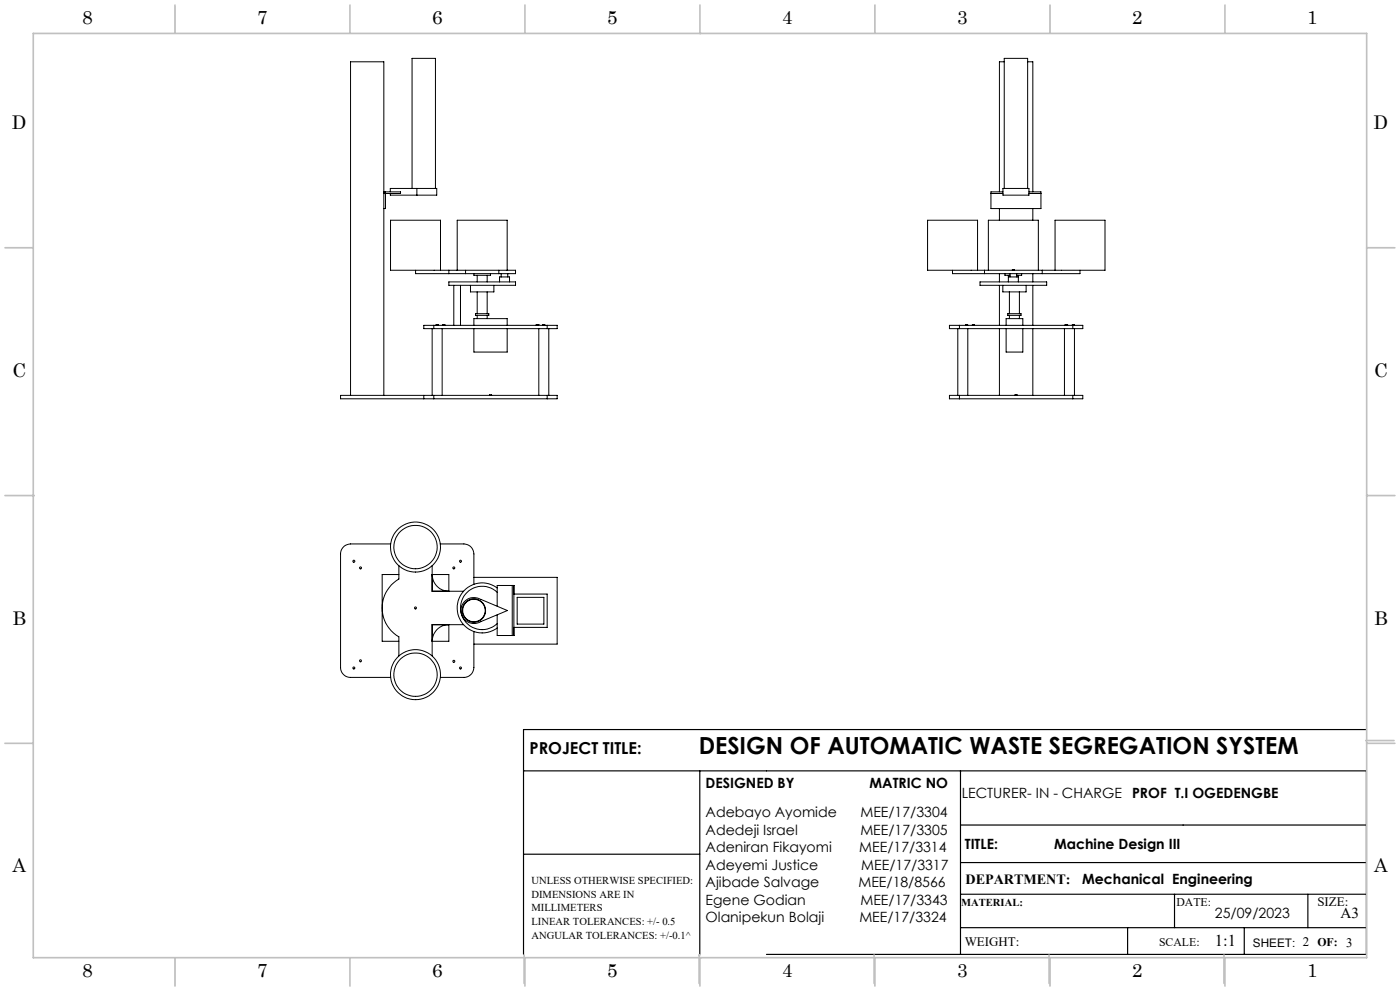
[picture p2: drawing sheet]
<svg xmlns="http://www.w3.org/2000/svg" width="420mm" height="297mm" viewBox="0 0 420 297" stroke-linecap="round" stroke-linejoin="round" font-family="sans-serif">
<g fill="none" stroke="#000" stroke-width=".35">
<path d="M409.9 218.6h-252.8v67.4M157.1 231h252.8v55h-180M209.9 231v55M288.1 231v55M157.1 256h52.8M288.1 247.3h121.8M288.1 258.5h121.8M288.1 278h121.8M288.1 268h121.8M338.3 278v8M352.4 268v10M373.3 278v8"/>
<path d="M392.4 268v10"/>
</g>
<g fill="none" stroke="#c0c0c0" stroke-width=".5">
<path d="M10 10h400v277h-400zM52.5 1.5v8.5M105 1.5v8.5M157.5 1.5v8.5M210 10h.1M210 1.5v8.5M262.5 1.5v8.5M315 1.5v8.5M367.5 1.5v8.5M1.5 74.3h8.5M410 74.3h8.5M1.5 148.5h8.5"/>
<path d="M10 148.5h.1M410 148.5h.1M410 148.5h8.5M1.5 222.8h8.5M409.7 221.9h8.5M410 222.8h8.5M52.5 287v8.5M105 287v8.5M157.2 286.2v8.5M157.5 287v8.5M209.7 286.2h.1M209.7 286.2v8.5"/>
<path d="M210 287h.1M210 287v8.5M262.2 286.2v8.5M262.5 287v8.5M314.7 286.2v8.5M315 287v8.5M367.2 286.2v8.5M367.5 287v8.5"/>
</g>
<g fill="none" stroke="#000" stroke-width=".3">
<path d="M301.3 18.5h-1.5v39M308.3 18.5h1.5v39M115.1 57.5h5.1v.5h-5.1M115.6 57.5v5h-.5M117.1 58v.5h8M123.6 56.5v-39h7v39M125.1 56.5h5.9v2h-5.9M125.1 56.5v2M125.1 56.5h-8v1M297.3 58h3.6M300.9 56.5h7.8v2h-7.8zM300.9 57.5h-3.6v5h15v-5h-3.6"/>
<path d="M301.3 56.5v-39h7v39M308.7 58h3.6M299.8 62.5v3.5M309.8 62.5v3.5M124.7 81v1h10M129.6 98.5v20M130.1 97.5h-3v1h3M130.1 97.5v1M130.1 97.5h34M130.1 98.5h34M130.8 97.5v-.2h.6v.2M132.2 81v-15h-15v15h17.5"/>
<path d="M132.6 98.5v20M132.9 97.5v-.2h.6v.2M134.7 81h2.5M134.7 82h5M134.7 84.5h20v1h-20zM134.7 81v1M136.1 85.5v12M137.2 81v-15h15v15M137.2 81h15M138.1 85.5v12M139.7 81v1M139.7 82h9.9"/>
<path d="M141.1 85.5v2h7.1v-2M142.2 82v.5h4.9v-.5M142.2 97.5v-2h10v2M142.2 98.5v7h10v-7M142.7 94h3.9v.5h-3.9zM143.2 82.5v2M143.2 87.5v6.5M143.2 94.5v1M146.2 82.5v2M146.2 87.5v6.5M146.2 94.5v1M149.6 81v1"/>
<path d="M149.9 84.5v-1.5h3v1.5M150.4 82v1M152.2 81h2.5v1h-5.1M152.3 82v1M161.5 97.3h.1M161.5 97.3h-.6v.2M161.5 97.3v.2M161.6 98.5v20M162.8 97.5v-.2h.6v.2M164.1 97.5h3v1h-3M164.1 97.5v1M164.6 98.5v20"/>
<path d="M285.8 81v1h9.5M287.3 98.5v20M287.8 97.5h-3v1h3M287.8 97.5h34M287.8 98.5h34M287.8 97.5v1M289.7 97.5v-.2h.6v.2M290.3 98.5v20M291.7 97.5v-.2h.6v.2M293.3 81v-15h-15v15h17M294 84.5h20v1h-20zM295.3 82h17.4"/>
<path d="M295.3 81h17.4M295.3 81v1M296.5 81v-15h15v15M299.8 82v2.5M299.8 85.5v12M299.8 98.5v20M300.8 85.5v2h7v-2M301.5 82v.5h1.5M301.8 98.5v7h5v-7M301.8 97.5v-2h5v2M302.3 94h4v.5h-4zM302.5 83h3"/>
<path d="M302.5 82.5v2M302.8 87.5v6.5M302.8 94.5v1M303 82v1M303.7 81v-.2h.6v.2M305 82v1M305.5 82.5v2M305.8 87.5v6.5M305.8 94.5v1M306.5 82v.5h-1.5M309.8 82v2.5M309.8 85.5v12"/>
<path d="M309.8 98.5v20M312.7 81h18.8v-15h-15v15M312.7 81v1M319.3 98.5v20M320.1 97.3l.2 .2M320.1 97.3h-.6v.2M320.1 97.3v.2M321.7 97.5v-.2h.6v.2M321.8 97.5h3v1h-3M321.8 97.5v1M322.3 98.5v20M324 81v1h-11.3"/>
<path d="M105.2 118.5v-100h9.9v100M127.1 119.5h3M127.1 118.5h3M127.1 118.5h-24.9v1h24.9M127.1 118.5v1M130.1 118.5v1M130.1 119.5h34M130.1 118.5h34M146.9 118.5v-.2h.6v.2M164.1 118.5h3v1h-3M164.1 118.5v1M287.8 118.5h-3v1h3"/>
<path d="M287.8 119.5h34M287.8 118.5h34M287.8 118.5v1M304.5 118.5v-.2h.6v.2M321.8 118.5h3v1h-3M321.8 118.5v1M117.2 163h-12a2.99 2.99 0 0 0-3 3v34a2.99 2.99 0 0 0 3 3h12M119.7 169.5v4a10 10 0 0 0 0 17.3v5.8M119.7 172.2h-5v20h5M129.6 172.2h5.1v5a5 5 0 0 1-5.1-5zM129.6 169.5v7.7h9.5M132.1 163h7.1a3 3 0 0 1 3 3v9.1"/>
<path d="M142.2 173h24.9v20h-24.9M149.2 176.2a7.5 7.5 0 0 0-10.1 1 7.5 7.5 0 0 0 0 10.1 7.5 7.5 0 0 0 10.1 .9M149.2 177.5a6.5 6.5 0 0 0-9.2 .1 6.5 6.5 0 0 0 0 9.2 6.5 6.5 0 0 0 9.2 .1M153.7 175.5v15M154.2 178h9.9v10h-9.9M155.2 179h8v8h-8zM130.9 188.9l1.7-1.3 2.1-.4v5h-5.1l.5-2.1zM139.1 187.2h-9.5v9.4M139.2 180.4a3.9 3.9 0 0 1 5.1-.7l7.9 3.3-7.9 3.3a3.9 3.9 0 0 1-5.1-.8 3.9 3.9 0 0 1 0-5.1zM142.2 189.3v10.7a2.99 2.99 0 0 1-3 3h-7.1M149.2 181.7v-6.2h5v15h-5v-6.2"/>
<circle cx="106.2" cy="168.2" r=".29"/>
<circle cx="108.2" cy="170.2" r=".3"/>
<circle cx="124.6" cy="163.9" r="7.5"/>
<circle cx="124.7" cy="164" r="6.5"/>
<circle cx="136.1" cy="170.2" r=".3"/>
<circle cx="138.2" cy="168.2" r=".29"/>
<circle cx="108.1" cy="198" r=".28"/>
<circle cx="124.6" cy="182.2" r=".29"/>
<circle cx="136.1" cy="198.2" r=".31"/>
<circle cx="142.2" cy="183" r="3.5"/>
<circle cx="142.2" cy="183" r="3.4"/>
<circle cx="106.2" cy="200.2" r=".29"/>
<circle cx="124.6" cy="202.2" r="7.5"/>
<circle cx="124.7" cy="202.2" r="6.5"/>
<circle cx="138.2" cy="200.2" r=".29"/>
</g>
<text font-size="7.1" x="209.6" y="226.1">DESIGN OF AUTOMATIC WASTE SEGREGATION SYSTEM</text>
<g font-size="5.6">
<text x="24.7" y="7.3">8</text>
<text x="77.2" y="7.3">7</text>
<text x="129.7" y="7.3">6</text>
<text x="182.2" y="7.3">5</text>
<text x="234.7" y="7.3">4</text>
<text x="287.2" y="7.3">3</text>
<text x="339.7" y="7.3">2</text>
<text x="392.2" y="7.3">1</text>
<text x="3.6" y="38.7">D</text>
<text x="412.1" y="38.7">D</text>
<text x="3.7" y="112.9">C</text>
<text x="412.2" y="112.9">C</text>
<text x="3.7" y="187.2">B</text>
<text x="412.2" y="187.2">B</text>
<text x="3.7" y="261.4">A</text>
<text x="412.2" y="261.4">A</text>
<text x="24.7" y="292.8">8</text>
<text x="77.2" y="292.8">7</text>
<text x="129.7" y="292.8">6</text>
<text x="182.2" y="292.8">5</text>
<text x="234.7" y="292.8">4</text>
<text x="287.2" y="292.8">3</text>
<text x="339.7" y="292.8">2</text>
<text x="392.2" y="292.8">1</text>
</g>
<g font-size="4.9">
<text x="158.8" y="226.1">PROJECT TITLE:</text>
<text x="364.5" y="283.6">1:1</text>
</g>
<text font-size="4.6" x="402.1" y="275.1">A3</text>
<g font-size="4.2">
<text x="211.7" y="236.1">DESIGNED BY</text>
<text x="260.9" y="236.1">MATRIC NO</text>
<text x="288.5" y="239.1">LECTURER- IN - CHARGE</text>
<text x="339.6" y="239.1">PROF T.I OGEDENGBE</text>
<text x="211.7" y="244.9">Adebayo Ayomide</text>
<text x="258.1" y="244.9">MEE/17/3304</text>
<text x="211.7" y="250.2">Adedeji Israel</text>
<text x="258.1" y="250.2">MEE/17/3305</text>
<text x="211.7" y="255.4">Adeniran Fikayomi</text>
<text x="257.8" y="255.4">MEE/17/3314</text>
<text x="289.4" y="254.3">TITLE:</text>
<text x="316.2" y="254.3">Machine Design III</text>
<text x="211.7" y="260.6">Adeyemi Justice</text>
<text x="258.4" y="260.6">MEE/17/3317</text>
<text x="211.7" y="265.9">Ajibade Salvage</text>
<text x="257.5" y="265.9">MEE/18/8566</text>
<text x="289.7" y="264.9">DEPARTMENT:</text>
<text x="324.6" y="265">Mechanical Engineering</text>
<text x="211.7" y="271.1">Egene Godian</text>
<text x="258.1" y="271.1">MEE/17/3343</text>
<text x="364.5" y="275.2">25/09/2023</text>
<text x="211.7" y="276.3">Olanipekun Bolaji</text>
<text x="257.8" y="276.3">MEE/17/3324</text>
</g>
<g font-size="3.9">
<text x="395.2" y="271.4">SIZE:</text>
<text x="289.4" y="283.6">WEIGHT:</text>
</g>
<g font-size="3.5">
<text x="352.9" y="271.4">DATE:</text>
<text x="347.7" y="283.6">SCALE:</text>
<text x="375.9" y="283.7">SHEET: 2</text>
<text x="395.2" y="283.6">OF: 3</text>
</g>
<g font-size="3.2">
<text x="159.4" y="264.8">UNLESS OTHERWISE SPECIFIED:</text>
<text x="159.4" y="269">DIMENSIONS ARE IN</text>
<text x="159.4" y="273.2">MILLIMETERS</text>
<text x="288.4" y="271.4">MATERIAL:</text>
<text x="159.4" y="277.3">LINEAR TOLERANCES: +/- 0.5</text>
<text x="159.4" y="281.5">ANGULAR TOLERANCES: +/-0.1^</text>
</g>
</svg>
